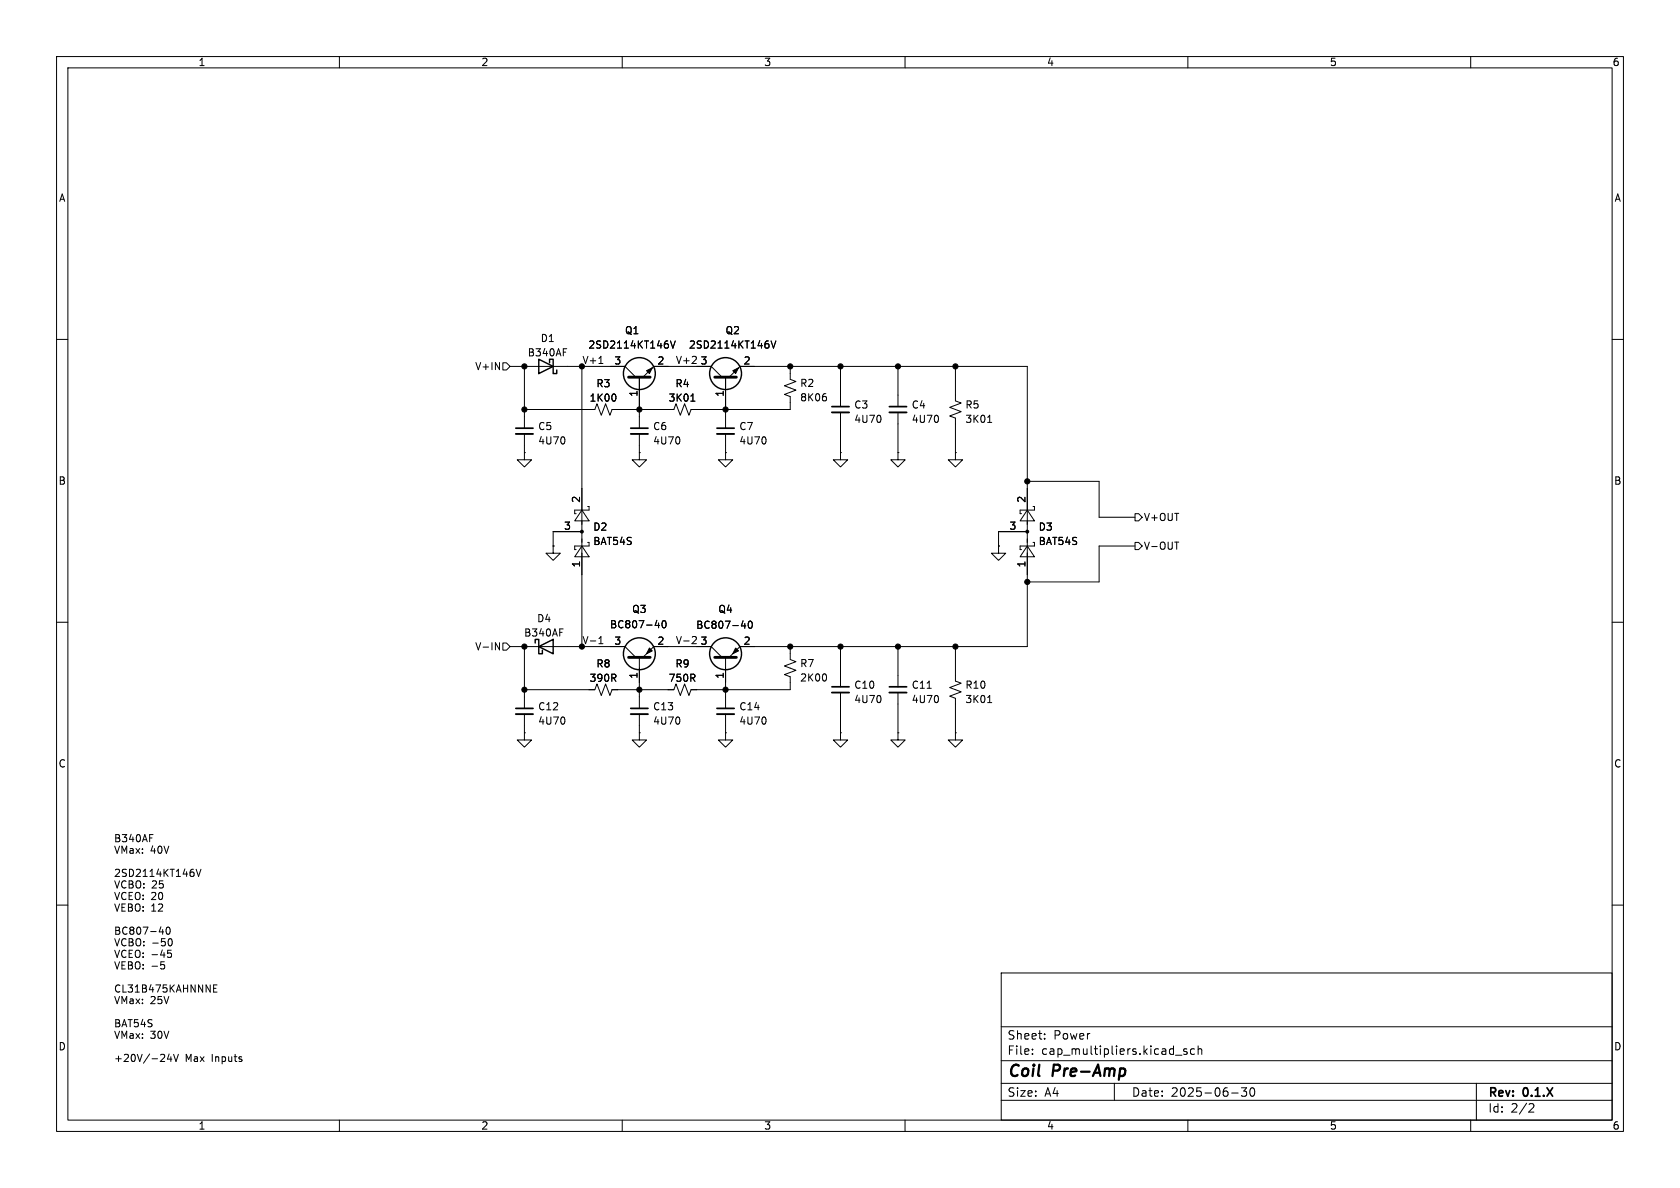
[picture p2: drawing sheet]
<svg xmlns="http://www.w3.org/2000/svg" width="297mm" height="210mm" viewBox="0 0 297 210" stroke-linecap="round" stroke-linejoin="round" font-family="sans-serif">
<g fill="none" stroke="#000" stroke-width=".18">
<path d="M10 10h277v190h-277zM12 12h273v186h-273zM60 10v2M110 10v2M160 10v2M210 10v2M260 10v2M10 60h2M88.9 64.1h.6l.7 .7-.7 .6h-.6zM90.2 64.8h20.3l1.9 1.9M92.7 64.8v10.9M92.7 76.7v3.3"/>
<path d="M99.6 61.6h.6M99.8 77.5v.7M102.9 64.8v49.5M105.9 64.3h.7M108.8 69.8l.1 .3-.1 .7M113 66.7v9M113 76.7v3.3M113.7 66.7l1.9-1.9h10.1l1.9 1.9M118.5 60.3l.5 1.2 .4-1.2M120.1 77.5v.7M122.1 70.9h.8M122.3 64.3h.8"/>
<path d="M123 63.1v.4M128.3 66.7v9M128.3 76.7v3.3M128.9 66.7l1.9-1.9h50.8v49.5h-50.8l-1.9 1.9M135.4 77.5v.7M136.3 60.3l.4 1.2 .5-1.2M139.7 64.8v2.3l1 .3-2 .8 2 .8-2 .7 1 .4v2.3h-17.5l-.4 1-.8-2-.7 2-.8-2-.4 1h-10.9l-.4 1-.7-2-.8 2-.8-2-.3 1h-12.5M146 70.1l.1 .2-.1 .5M148.6 64.8v7.1M148.6 72.9v7.1M155.7 73.6v.8M158.7 64.8v7.1"/>
<path d="M158.7 72.9v7.1M165.8 73.6v.8M168.9 64.8v6.1l1 .3-2 .8 2 .8-2 .7 1 .4v6.1M174.6 74.7h.7M285 60h2M92.7 80v1.3h1.3l-1.3 1.3-1.3-1.3h1.3M92.7 80h.1M97.8 96.5v1.3h1.3l-1.3 1.3-1.3-1.3h1.3M97.8 96.5h.1M102.9 96.5l1.2 1.9h-2.5zM102.9 90.2l1.2 1.9h-2.5zM102.9 94h-5.1v2.5"/>
<path d="M103.9 95.9h.2v.6h-2.5v.7h.3M103.9 89.5h.2v.7h-2.5v.6h.3M113 80v1.3h1.3l-1.3 1.3-1.2-1.3h1.2M113 80h.1M128.3 80v1.3h1.2l-1.2 1.3-1.3-1.3h1.3M128.3 80h.1M148.6 80v1.3h1.3l-1.3 1.3-1.3-1.3h1.3M148.6 80h.1M158.7 80v1.3h1.3l-1.3 1.3-1.2-1.3h1.2M158.7 80h.1M168.9 80v1.3h1.3l-1.3 1.3-1.3-1.3h1.3M168.9 80h.1"/>
<path d="M176.5 96.5v1.3h1.3l-1.3 1.3-1.2-1.3h1.2M176.5 96.5h.1M181.6 96.5l1.3 1.9h-2.6zM181.6 90.2l1.3 1.9h-2.6zM181.6 94h-5.1v2.5M181.6 85.1h12.7v6.3h6.4M182.6 95.9h.3v.6h-2.6v.7h.3M182.6 89.5h.3v.7h-2.6v.6h.3M200.7 90.8h.6l.6 .6-.6 .7h-.6zM200.7 95.9h.6l.6 .6-.6 .7h-.6zM200.7 96.5h-6.4v6.4h-12.7M207.7 95.8h.7"/>
<path d="M10 110h2M87.6 113.6l.7 1.3v-1.3M88.9 113.7h.6l.7 .6-.7 .6h-.6zM90.2 114.3h20.3l1.9 1.9M92.7 114.3v10.9M99 111.2h.6M105.9 113.8h.7M105.9 112.9l.3-.4v1.3M113 116.2v9M113.7 116.2l1.9-1.9h10.1l1.9 1.9M115.8 110.6h.8M116.4 110.1v.9"/>
<path d="M117.2 109.8l.1-.1a.68 .68 0 0 1 .5 .6 .68 .68 0 0 1-.5 .7 .84 .84 0 0 1-.1-1.2zM122.6 112.5l.4 .1 .1 .3-.8 .9h.8M128.3 116.2v9M131.1 110.6h.7M131.7 110.2v.9M132.4 109.9l.2-.1a.68 .68 0 0 1 .4 .6 .68 .68 0 0 1-.4 .7l-.2-.2-.1-.3zM139.7 114.3v2.3l1 .4-2 .7 2 .8-2 .8 1 .3v2.3h-17.5l-.4 1-.8-2-.7 2-.8-2-.4 1h-10.9l-.4 1-.7-2-.8 2-.8-2-.3 1h-12.5M146 119.2l.1 .4-.1 .7M148.6 114.3v7.1M158.7 114.3v7.1M168.9 114.3v6.1l1 .4-2 .7 2 .8-2 .8 1 .3v6.1M285 110h2"/>
<path d="M92.7 129.5v1.3h1.3l-1.3 1.3-1.3-1.3h1.3M92.7 129.5h.1M92.7 126.2v3.3M99.8 127v.8M113 129.5v1.3h1.3l-1.3 1.3-1.2-1.3h1.2M113 129.5h.1M113 126.2v3.3M120.1 127v.8M128.3 129.5v1.3h1.2l-1.2 1.3-1.3-1.3h1.3M128.3 129.5h.1M128.3 126.2v3.3M135.4 127v.8"/>
<path d="M148.6 129.5v1.3h1.3l-1.3 1.3-1.3-1.3h1.3M148.6 129.5h.1M148.6 122.4v7.1M155.7 123.2v.8M158.7 129.5v1.3h1.3l-1.3 1.3-1.2-1.3h1.2M158.7 129.5h.1M158.7 122.4v7.1M163.9 121.7h.7M165.8 123.2v.8M168.9 129.5v1.3h1.3l-1.3 1.3-1.3-1.3h1.3M168.9 129.5h.1M174.6 124.2h.7"/>
<path d="M26.5 147.5h.6M34.7 153.7l.4 1.2 .4-1.2M10 160h2M28.1 164.7h.8M28.6 170.5h.3l.2 .2v.5l-.5 .1M28.8 164.3v.9M29.5 163.9h.2a.68 .68 0 0 1 .4 .6 .68 .68 0 0 1-.4 .7 .84 .84 0 0 1-.2-1.3zM29.7 168h.6M29.7 168.5h.4l.2 .2-.1 .5h-.5M29.9 166l.1-.1a.68 .68 0 0 1 .5 .7 .68 .68 0 0 1-.5 .6l-.1-.1M37.8 174.7h.4M38.4 174.1h-.6v1.3h.6"/>
<path d="M177 172h108v26h-108zM285 160h2M28.3 187.6h.8M29.1 186.5v.4M29.9 186.3l-.3 .9h.8M30.2 186.8v.8M30.7 186.4l.4 1.2 .4-1.2M60 198v2M110 198v2M160 198v2M177 194.5h108M177 191.5h108"/>
<path d="M177 187.5h108M177 181.5h108M182.5 186.3v.1M182.5 185.5v.1M184.7 183.6v.1M184.7 182.8v.1M197 191.5v3M207.8 186.5h1.2M209.8 185.5l-.3-.1-.3 .2 .1 .2 .5 .2v.3h-.6M210 198v2M211.2 185.5l-.5-.1-.2 .3v.4l.1 .2h.6M211.8 185.5l.2-.1 .4 .1 .1 .9"/>
<path d="M211.8 184.9v1.5M217.7 193.2h1.2M219.5 192.3h.9l-.5 .6 .4 .1v.7l-.2 .1h-.4l-.2-.1M221.1 192.4l.2-.1a.81 .81 0 0 1 .6 .6 .81 .81 0 0 1-.3 .8l-.1 .1a.81 .81 0 0 1-.4-1.4zM260 198v2M261 191.5v6.5M270.5 195.1l.5 .1 .2 .3-1 1.1h1"/>
</g>
<path d="M198.8 189l.1 .3-.1 .7" fill="none" stroke="#000" stroke-width=".4"/>
<path d="M111.1 66.7h3.8M126.4 66.7h3.8M111.1 116.2h3.8M126.4 116.2h3.8" fill="none" stroke="#000" stroke-width=".51"/>
<g fill="#000" stroke="#000" stroke-width=".18">
<path d="M114.3 65.5l1-.5-.5 1zM129.5 65.5l1.1-.5-.6 1zM114.8 114.6l.5 .5-1 .5zM130 114.6l.6 .5-1.1 .5z"/>
<circle cx="92.7" cy="64.8" r=".46"/>
<circle cx="92.7" cy="72.4" r=".46"/>
<circle cx="102.9" cy="64.8" r=".46"/>
<circle cx="113" cy="72.4" r=".46"/>
<circle cx="128.3" cy="72.4" r=".46"/>
<circle cx="139.7" cy="64.8" r=".46"/>
<circle cx="148.6" cy="64.8" r=".46"/>
<circle cx="158.7" cy="64.8" r=".46"/>
<circle cx="168.9" cy="64.8" r=".46"/>
<circle cx="102.9" cy="94" r=".25"/>
<circle cx="181.6" cy="85.1" r=".46"/>
<circle cx="181.6" cy="94" r=".25"/>
<circle cx="92.7" cy="114.3" r=".46"/>
<circle cx="102.9" cy="114.3" r=".46"/>
<circle cx="139.7" cy="114.3" r=".46"/>
<circle cx="148.6" cy="114.3" r=".46"/>
<circle cx="158.7" cy="114.3" r=".46"/>
<circle cx="168.9" cy="114.3" r=".46"/>
<circle cx="181.6" cy="102.9" r=".46"/>
<circle cx="92.7" cy="121.9" r=".46"/>
<circle cx="113" cy="121.9" r=".46"/>
<circle cx="128.3" cy="121.9" r=".46"/>
</g>
<g fill="none" stroke="#000" stroke-width=".25">
<path d="M95.2 63.5l2.6 1.3-2.6 1.2zM97.2 64.1v-.6h.6v2.5h.6v-.6M94.6 113.7v-.7h.6v2.6h.7v-.7M95.2 114.3l2.6-1.3v2.6z"/>
<circle cx="113" cy="66" r="2.82"/>
<circle cx="128.3" cy="66" r="2.82"/>
<circle cx="113" cy="115.6" r="2.82"/>
<circle cx="128.3" cy="115.6" r="2.82"/>
</g>
<path d="M91.2 76.7h3M111.5 76.7h3.1M126.7 76.7h3.1M147.1 72.9h3M157.2 72.9h3.1M91.2 126.2h3M111.5 126.2h3.1M126.7 126.2h3.1M147.1 122.4h3M157.2 122.4h3.1" fill="none" stroke="#000" stroke-width=".33"/>
<path d="M91.2 75.7h3M111.5 75.7h3.1M126.7 75.7h3.1M147.1 71.9h3M157.2 71.9h3.1M91.2 125.2h3M111.5 125.2h3.1M126.7 125.2h3.1M147.1 121.4h3M157.2 121.4h3.1" fill="none" stroke="#000" stroke-width=".3"/>
<g font-size="2.8">
<text x="178" y="190.9">Coil</text>
<text x="186.1" y="190.9">Pre-Amp</text>
</g>
<g font-size="2.1">
<text x="178" y="184">Sheet:</text>
<text x="186.2" y="184">Power</text>
<text x="178" y="186.7">File:</text>
<text x="184.1" y="186.7">cap_multipliers.kicad_sch</text>
<text x="178" y="194.1">Size:</text>
<text x="184.7" y="194.1">A4</text>
<text x="200" y="194.1">Date:</text>
<text x="207" y="194.1">2025-06-30</text>
<text x="263" y="194.3">Rev:</text>
<text x="263" y="196.9">Id:</text>
<text x="267.1" y="196.9">2/2</text>
<text x="269.4" y="194.3">0.1.X</text>
</g>
<g font-size="1.8">
<text x="35" y="11.9">1</text>
<text x="85" y="11.9">2</text>
<text x="135" y="11.9">3</text>
<text x="185" y="11.9">4</text>
<text x="235" y="11.9">5</text>
<text x="285" y="11.9">6</text>
<text x="10.3" y="35.9">A</text>
<text x="285.3" y="35.9">A</text>
<text x="110.4" y="59.3">Q1</text>
<text x="128.2" y="59.3">Q2</text>
<text x="83.9" y="65.6">V+IN</text>
<text x="93.2" y="63.2">B340AF</text>
<text x="95.5" y="60.7">D1</text>
<text x="102.9" y="64.4">V+1</text>
<text x="103.9" y="61.8">2SD2114KT146V</text>
<text x="108.5" y="64.5">3</text>
<text x="116.1" y="64.5">2</text>
<text x="119.4" y="64.4">V+2</text>
<text x="121.7" y="61.8">2SD2114KT146V</text>
<text x="123.8" y="64.5">3</text>
<text x="131.4" y="64.5">2</text>
<text x="104.1" y="71.2">1K00</text>
<text x="105.3" y="68.7">R3</text>
<text x="112.8" y="70.2" transform="rotate(-90 112.8 70.2)">1</text>
<text x="118.1" y="71.2">3K01</text>
<text x="119.3" y="68.7">R4</text>
<text x="128" y="70.2" transform="rotate(-90 128 70.2)">1</text>
<text x="141.4" y="68.6">R2</text>
<text x="141.4" y="71.1">8K06</text>
<text x="95" y="76.2">C5</text>
<text x="115.4" y="76.2">C6</text>
<text x="130.6" y="76.2">C7</text>
<text x="150.9" y="72.4">C3</text>
<text x="150.9" y="75">4U70</text>
<text x="161.1" y="72.4">C4</text>
<text x="161.1" y="75">4U70</text>
<text x="170.6" y="72.4">R5</text>
<text x="170.6" y="75">3K01</text>
<text x="95" y="78.8">4U70</text>
<text x="115.4" y="78.8">4U70</text>
<text x="130.6" y="78.8">4U70</text>
<text x="10.3" y="85.9">B</text>
<text x="102.6" y="89" transform="rotate(-90 102.6 89)">2</text>
<text x="181.4" y="89" transform="rotate(-90 181.4 89)">2</text>
<text x="285.3" y="85.9">B</text>
<text x="99.6" y="93.7">3</text>
<text x="104.8" y="94">D2</text>
<text x="178.4" y="93.7">3</text>
<text x="183.5" y="94">D3</text>
<text x="202.1" y="92.3">V+OUT</text>
<text x="102.6" y="100.4" transform="rotate(-90 102.6 100.4)">1</text>
<text x="104.8" y="96.5">BAT54S</text>
<text x="181.4" y="100.4" transform="rotate(-90 181.4 100.4)">1</text>
<text x="183.5" y="96.5">BAT54S</text>
<text x="202.1" y="97.4">V-OUT</text>
<text x="92.6" y="112.7">B340AF</text>
<text x="94.9" y="110.2">D4</text>
<text x="102.9" y="114">V-1</text>
<text x="107.7" y="111.3">BC807-40</text>
<text x="111.7" y="108.6">Q3</text>
<text x="119.4" y="114">V-2</text>
<text x="123" y="111.4">BC807-40</text>
<text x="126.9" y="108.6">Q4</text>
<text x="83.9" y="115.2">V-IN</text>
<text x="105.3" y="118.2">R8</text>
<text x="108.5" y="114">3</text>
<text x="116.1" y="114">2</text>
<text x="119.3" y="118.2">R9</text>
<text x="123.8" y="114">3</text>
<text x="131.4" y="114">2</text>
<text x="141.4" y="118.1">R7</text>
<text x="95" y="125.8">C12</text>
<text x="104.1" y="120.7">390R</text>
<text x="112.8" y="120.1" transform="rotate(-90 112.8 120.1)">1</text>
<text x="115.4" y="125.8">C13</text>
<text x="118.1" y="120.7">750R</text>
<text x="128" y="120.1" transform="rotate(-90 128 120.1)">1</text>
<text x="130.6" y="125.8">C14</text>
<text x="141.4" y="120.7">2K00</text>
<text x="150.9" y="122">C10</text>
<text x="150.9" y="124.5">4U70</text>
<text x="161.1" y="122">C11</text>
<text x="161.1" y="124.5">4U70</text>
<text x="170.6" y="124.5">3K01</text>
<text x="170.6" y="121.9">R10</text>
<text x="95" y="128.3">4U70</text>
<text x="115.4" y="128.3">4U70</text>
<text x="130.6" y="128.3">4U70</text>
<text x="10.3" y="135.9">C</text>
<text x="285.3" y="135.9">C</text>
<text x="20.1" y="149.1">B340AF</text>
<text x="20.1" y="151.1">VMax:</text>
<text x="20.1" y="155.2">2SD2114KT146V</text>
<text x="26.6" y="151.1">40V</text>
<text x="20.1" y="157.3">VCBO: 25</text>
<text x="20.1" y="159.3">VCEO: 20</text>
<text x="20.1" y="161.4">VEBO: 12</text>
<text x="20.1" y="165.4">BC807-40</text>
<text x="20.1" y="167.5">VCBO: -50</text>
<text x="20.1" y="169.5">VCEO: -45</text>
<text x="20.1" y="171.6">VEBO: -5</text>
<text x="20.1" y="175.7">CL31B475KAHNNNE</text>
<text x="20.1" y="177.7">VMax:</text>
<text x="26.6" y="177.7">25V</text>
<text x="10.3" y="185.9">D</text>
<text x="20.1" y="181.8">BAT54S</text>
<text x="20.1" y="183.8">VMax:</text>
<text x="26.6" y="183.8">30V</text>
<text x="285.3" y="185.9">D</text>
<text x="20.1" y="187.9">+20V/-24V</text>
<text x="32.7" y="187.9">Max</text>
<text x="37.5" y="187.9">Inputs</text>
<text x="35" y="199.9">1</text>
<text x="85" y="199.9">2</text>
<text x="135" y="199.9">3</text>
<text x="185" y="199.9">4</text>
<text x="235" y="199.9">5</text>
<text x="285" y="199.9">6</text>
</g>
</svg>
